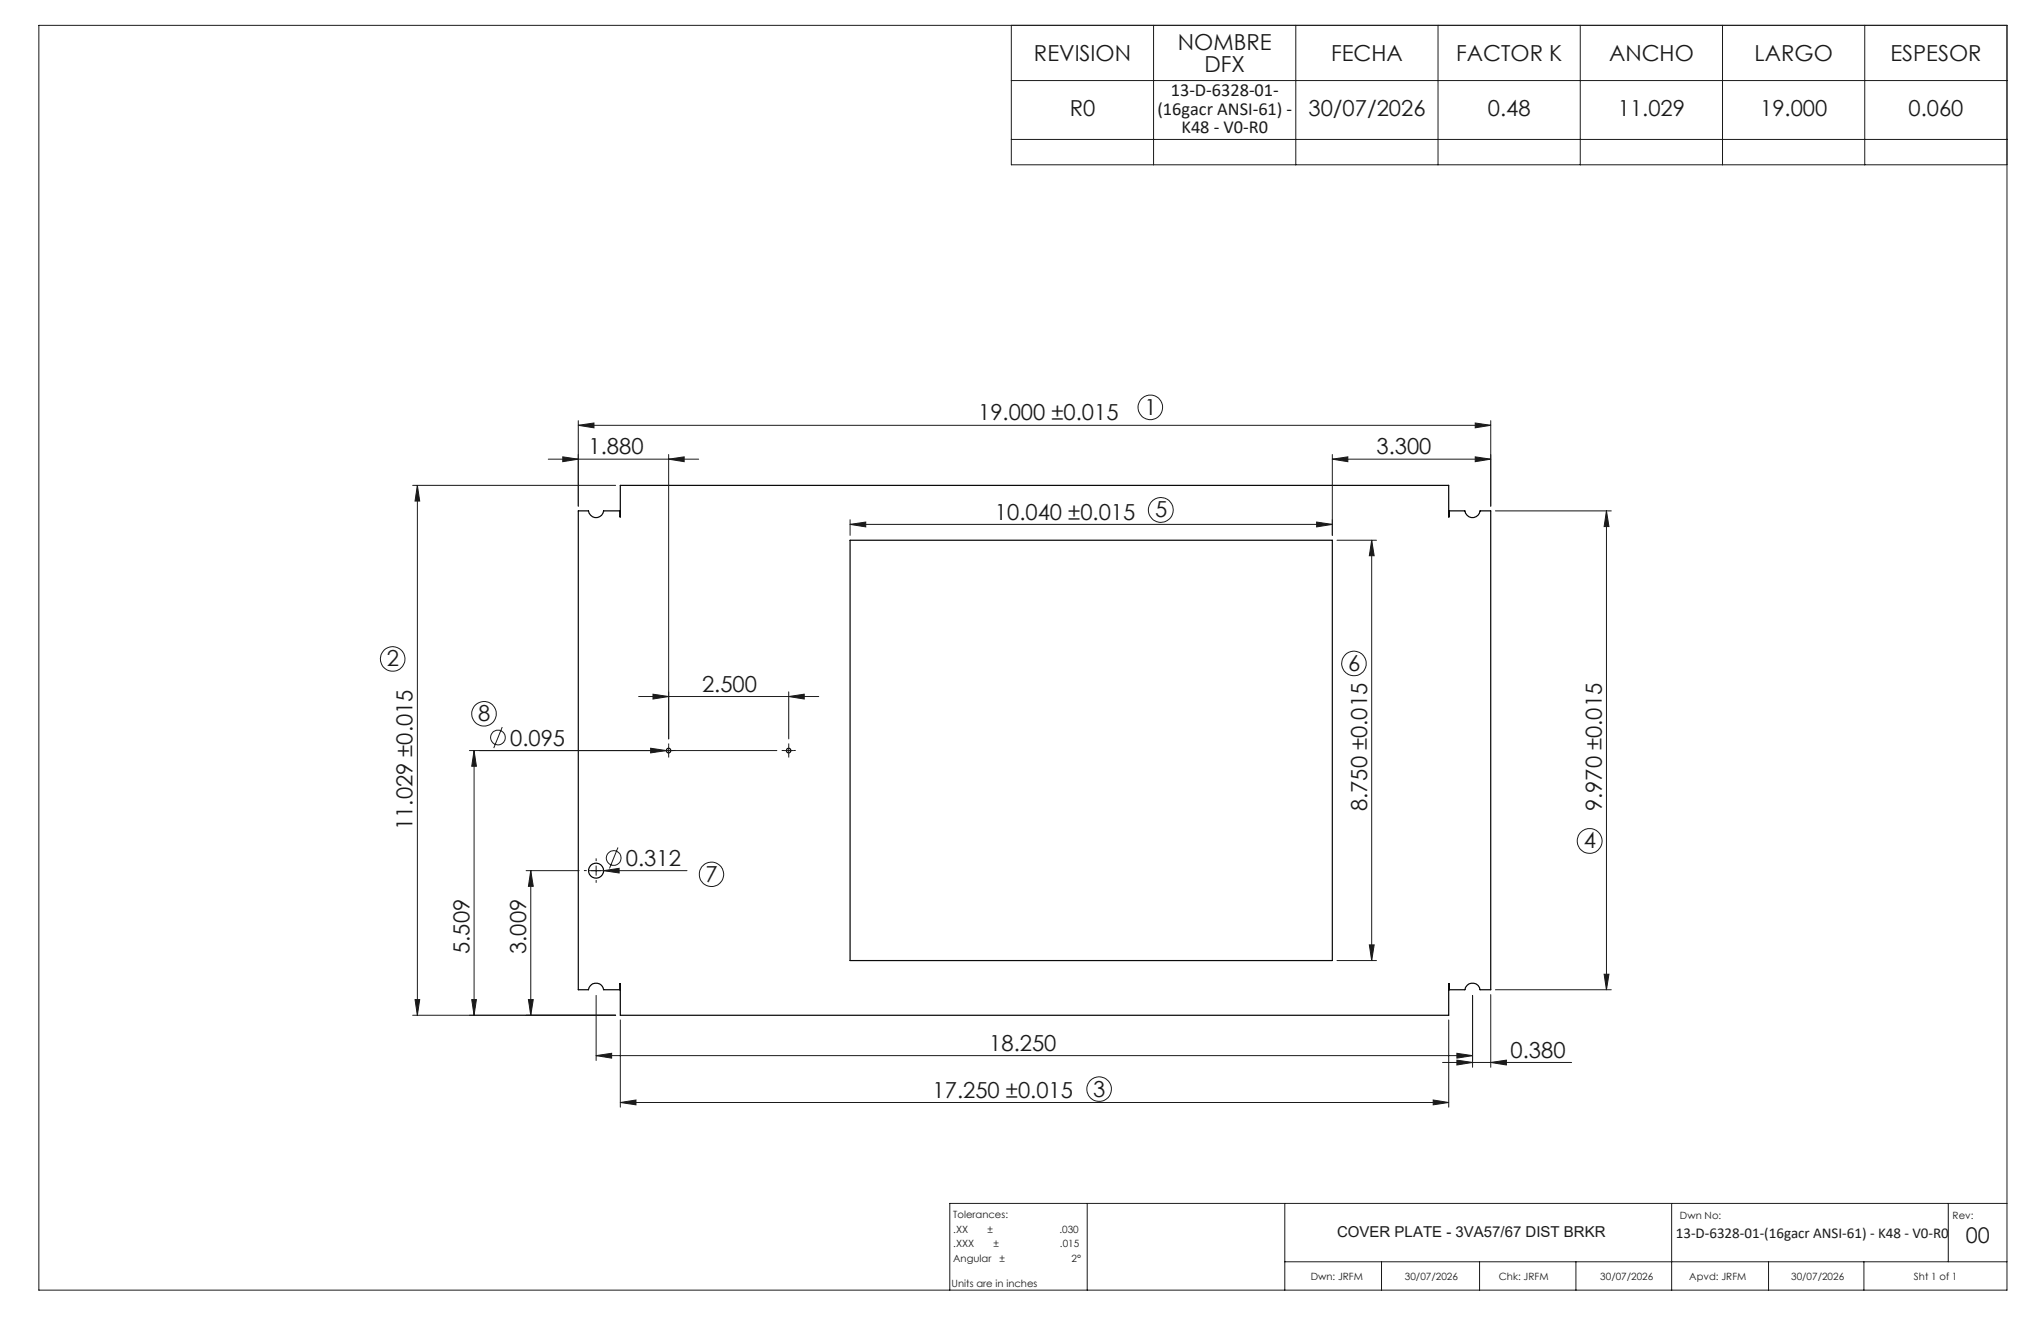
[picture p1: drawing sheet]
<svg xmlns="http://www.w3.org/2000/svg" width="432mm" height="279mm" viewBox="0 0 432 279" stroke-linecap="round" stroke-linejoin="round" font-family="sans-serif">
<g fill="none" stroke="#191924" stroke-width=".21">
<path d="M8.2 5.4h416.4v267.5h-416.4zM214 5.4v29.5h210.6M214 17h210.6M244.1 5.4v29.5M274.1 5.4v29.5M304.2 5.4v29.5M334.3 5.4v29.5M364.4 5.4v29.5M394.5 5.4v29.5M214 29.5h210.6M116 97.1h31.8M119.1 96.6l3.2 .5-3.2 .5z"/>
<path d="M122.3 90l3.4-.5v1zM122.3 89v18.1M122.3 90h193.1M141.5 97.1l3.2-.5v1zM141.5 96.1v60.2M281.9 97.1l3.3-.5v1zM281.9 96.1v17.1M281.9 97.1h33.5M312.1 89.5l3.3 .5-3.3 .5zM312.1 96.6l3.3 .5-3.3 .5zM315.4 89v18.1M87.3 102.7h42.9"/>
<path d="M88.3 102.7l.5 3.3h-1zM88.3 102.7v112M179.8 110.9l3.4-.5v1zM179.8 109.9v3.3M179.8 110.9h102.1M278.6 110.4l3.3 .5-3.3 .5zM282.9 114.3h8.3M290.2 114.3l.5 3.2h-1zM290.2 114.3v88.9M316.4 108.1h24.5M339.9 108.1l.5 3.3h-1zM339.9 108.1v101.2"/>
<path d="M99.3 158.8h65.1M100.3 158.8l.5 3.3h-1zM100.3 158.8v55.9M106.3 153.8l-1.8 4.4M135.1 147.3h38.1M137.7 158.3l3.3 .5-3.3 .4zM138.1 146.8l3.4 .5-3.4 .5zM141.5 157.8v1.9M165.8 158.8h2.1M166.9 147.3l3.2-.5v1zM166.9 146.3v10M166.9 157.8v1.9"/>
<path d="M130.7 179.2l-1.8 4.5M111.3 184.1h11.2M112.3 184.1l.5 3.4h-1zM112.3 184.1v30.6M124.5 184.1h20.8M126.1 183.2v1.9M127.7 184.1l3.3-.4v.9zM289.7 199.8h1l-.5 3.4zM87.3 214.7h42.9M87.8 211.4h1l-.5 3.3zM99.8 211.4h1l-.5 3.3zM111.8 211.4h1l-.5 3.3z"/>
<path d="M126.1 210.5v13.8M131.2 215.7v18.5M282.9 203.2h8.3M306.5 215.7v18.5M311.5 210.5v15.2M315.4 210.4v15.3M316.4 209.3h24.5M339.4 206.1h1l-.5 3.2zM126.1 223.3l3.3-.5v1zM126.1 223.3h185.4M131.2 233.2l3.3-.5v1zM131.2 233.2h175.3"/>
<path d="M303.2 232.7l3.3 .5-3.3 .5zM305.2 224.7h27.3M308.2 224.2l3.3 .5-3.3 .5zM308.2 222.8l3.3 .5-3.3 .5zM315.4 224.7l3.3-.5v1zM230 254.5v18.4M271.8 254.5v18.4M353.7 254.5v18.4M412.2 254.5v12.4M424.6 254.5h-223.7v18.4M271.8 266.9h152.8M292.3 266.9v6"/>
<path d="M313 266.9v6M333.4 266.9v6M374.2 266.9v6M394.3 266.9v6"/>
<circle cx="243.4" cy="86.2" r="2.6"/>
<circle cx="245.6" cy="107.9" r="2.62"/>
<circle cx="83.1" cy="139.4" r="2.6"/>
<circle cx="102.4" cy="151" r="2.59"/>
<circle cx="105.3" cy="156" r="1.55"/>
<circle cx="286.4" cy="140.3" r="2.6"/>
<circle cx="336.3" cy="177.9" r="2.63"/>
<circle cx="129.8" cy="181.5" r="1.56"/>
<circle cx="150.5" cy="184.9" r="2.59"/>
<circle cx="232.5" cy="230.4" r="2.6"/>
</g>
<g fill="none" stroke="#000" stroke-width=".25">
<path d="M122.3 108.1h2.2a1.62 1.62 0 0 0 1.6 1.4 1.62 1.62 0 0 0 1.6-1.4h3.5v1.2v-6.6h175.3v6.6l.1-1.2h3.3a1.62 1.62 0 0 0 1.6 1.4 1.62 1.62 0 0 0 1.6-1.4h2.3v101.2h-2.3a1.62 1.62 0 0 0-1.6-1.4 1.62 1.62 0 0 0-1.6 1.4h-3.3l-.1-1.2v6.6h-175.3v-6.6v1.2h-3.5a1.62 1.62 0 0 0-1.6-1.4 1.62 1.62 0 0 0-1.6 1.4h-2.2zM179.8 114.3h102.1v88.9h-102.1z"/>
<circle cx="141.4" cy="158.7" r=".49"/>
<circle cx="166.8" cy="158.7" r=".49"/>
<circle cx="126.1" cy="184.2" r="1.59"/>
</g>
<path d="M140.5 158.7h-.5M141.5 157.7v-.4M141.5 159.7v.5M142.5 158.7h.4M165.9 158.7h-.5M166.9 157.7v-.4M166.9 159.7v.5M167.9 158.7h.4M124.1 184.1h-.6M126.1 182.1v-.6M126.1 186.1v.6M128.1 184.1h.6" fill="none" stroke="#191924" stroke-width=".21" stroke-dasharray="15.2 1.3 1.3 1.3" stroke-linecap="butt"/>
<g fill="#191924">
<path d="M127.7 184.1l3.3-.4v.9z"/>
<path d="M137.7 158.3l3.3 .5-3.3 .4z"/>
<path d="M312.1 89.5l3.3 .5-3.3 .5zM122.3 90l3.4-.5v1zM303.2 232.7l3.3 .5-3.3 .5zM131.2 233.2l3.3-.5v1zM278.6 110.4l3.3 .5-3.3 .5zM179.8 110.9l3.4-.5v1zM166.9 147.3l3.2-.5v1zM138.1 146.8l3.4 .5-3.4 .5zM315.4 224.7l3.3-.5v1zM308.2 224.2l3.3 .5-3.3 .5zM308.2 222.8l3.3 .5-3.3 .5zM126.1 223.3l3.3-.5v1z"/>
<path d="M119.1 96.6l3.2 .5-3.2 .5zM141.5 97.1l3.2-.5v1zM281.9 97.1l3.3-.5v1zM312.1 96.6l3.3 .5-3.3 .5z"/>
<path d="M289.7 199.8h1l-.5 3.4zM290.2 114.3l.5 3.2h-1z"/>
<path d="M339.4 206.1h1l-.5 3.2zM339.9 108.1l.5 3.3h-1zM111.8 211.4h1l-.5 3.3zM112.3 184.1l.5 3.4h-1zM99.8 211.4h1l-.5 3.3zM100.3 158.8l.5 3.3h-1z"/>
<path d="M88.3 102.7l.5 3.3h-1zM87.8 211.4h1l-.5 3.3z"/>
</g>
<g font-size="4.7" fill="#191924">
<text x="249.2" y="10.6">NOMBRE</text>
<text x="218.8" y="12.9">REVISION</text>
<text x="254.8" y="15.1">DFX</text>
<text x="281.6" y="12.9">FECHA</text>
<text x="308.1" y="12.9">FACTOR K</text>
<text x="340.4" y="12.9">ANCHO</text>
<text x="371.2" y="12.9">LARGO</text>
<text x="399.9" y="12.9">ESPESOR</text>
<text x="226.3" y="24.5">R0</text>
<text x="276.8" y="24.5">30/07/2026</text>
<text x="314.8" y="24.5">0.48</text>
<text x="342.3" y="24.5">11.029</text>
<text x="372.4" y="24.5">19.000</text>
<text x="403.8" y="24.5">0.060</text>
<text x="206.9" y="88.9">19.000 ±0.015</text>
<text x="242.1" y="87.7">1</text>
<text x="124.5" y="96.1">1.880</text>
<text x="291.2" y="96.1">3.300</text>
<text x="210.5" y="109.9">10.040 ±0.015</text>
<text x="244.4" y="109.4">5</text>
<text x="81.9" y="141">2</text>
<text x="285.2" y="141.9">6</text>
<text x="148.5" y="146.3">2.500</text>
<text x="101.2" y="152.5">8</text>
<text x="107.9" y="157.7">0.095</text>
<text x="289.2" y="171.6" transform="rotate(-90 289.2 171.6)">8.750 ±0.015</text>
<text x="338.9" y="171.6" transform="rotate(-90 338.9 171.6)">9.970 ±0.015</text>
<text x="87.3" y="175.6" transform="rotate(-90 87.3 175.6)">11.029 ±0.015</text>
<text x="335.1" y="179.4">4</text>
<text x="132.4" y="183.2">0.312</text>
<text x="149.3" y="186.5">7</text>
<text x="99.3" y="201.8" transform="rotate(-90 99.3 201.8)">5.509</text>
<text x="111.3" y="201.8" transform="rotate(-90 111.3 201.8)">3.009</text>
<text x="209.3" y="222.2">18.250</text>
<text x="319.6" y="223.7">0.380</text>
<text x="197.3" y="232.1">17.250 ±0.015</text>
<text x="231.3" y="232">3</text>
</g>
<text font-size="4.6" fill="#191924" x="415.9" y="263">00</text>
<g font-size="3.9" fill="#191924">
<text x="247.7" y="20.3">13-D-6328-01-</text>
<text x="244.9" y="24.2">(16gacr ANSI-61) -</text>
<text x="250" y="28.1">K48 - V0-R0</text>
</g>
<g font-size="3.2" fill="#191924">
<text x="282.9" y="261.6">COVER PLATE - 3VA57/67 DIST BRKR</text>
<text x="354.5" y="261.8">13-D-6328-01-(16gacr ANSI-61) - K48 - V0-R0</text>
</g>
<g font-size="2.1" fill="#191924">
<text x="201.7" y="257.6">Tolerances:</text>
<text x="355.4" y="257.8">Dwn No:</text>
<text x="413.1" y="257.8">Rev:</text>
<text x="201.7" y="260.7">.XX</text>
<text x="201.7" y="263.9">.XXX</text>
<text x="208.9" y="260.7">±</text>
<text x="210.2" y="263.9">±</text>
<text x="224.1" y="260.7">.030</text>
<text x="224.3" y="263.9">.015</text>
<text x="201.7" y="267">Angular</text>
<text x="211.5" y="267">±</text>
<text x="226.7" y="267">2°</text>
<text x="201.3" y="272.3">Units are in inches</text>
<text x="277.3" y="270.7">Dwn: JRFM</text>
<text x="297.2" y="270.7">30/07/2026</text>
<text x="317.1" y="270.7">Chk: JRFM</text>
<text x="338.6" y="270.7">30/07/2026</text>
<text x="357.4" y="270.7">Apvd: JRFM</text>
<text x="378.9" y="270.7">30/07/2026</text>
<text x="404.9" y="270.7">Sht 1 of 1</text>
</g>
</svg>
